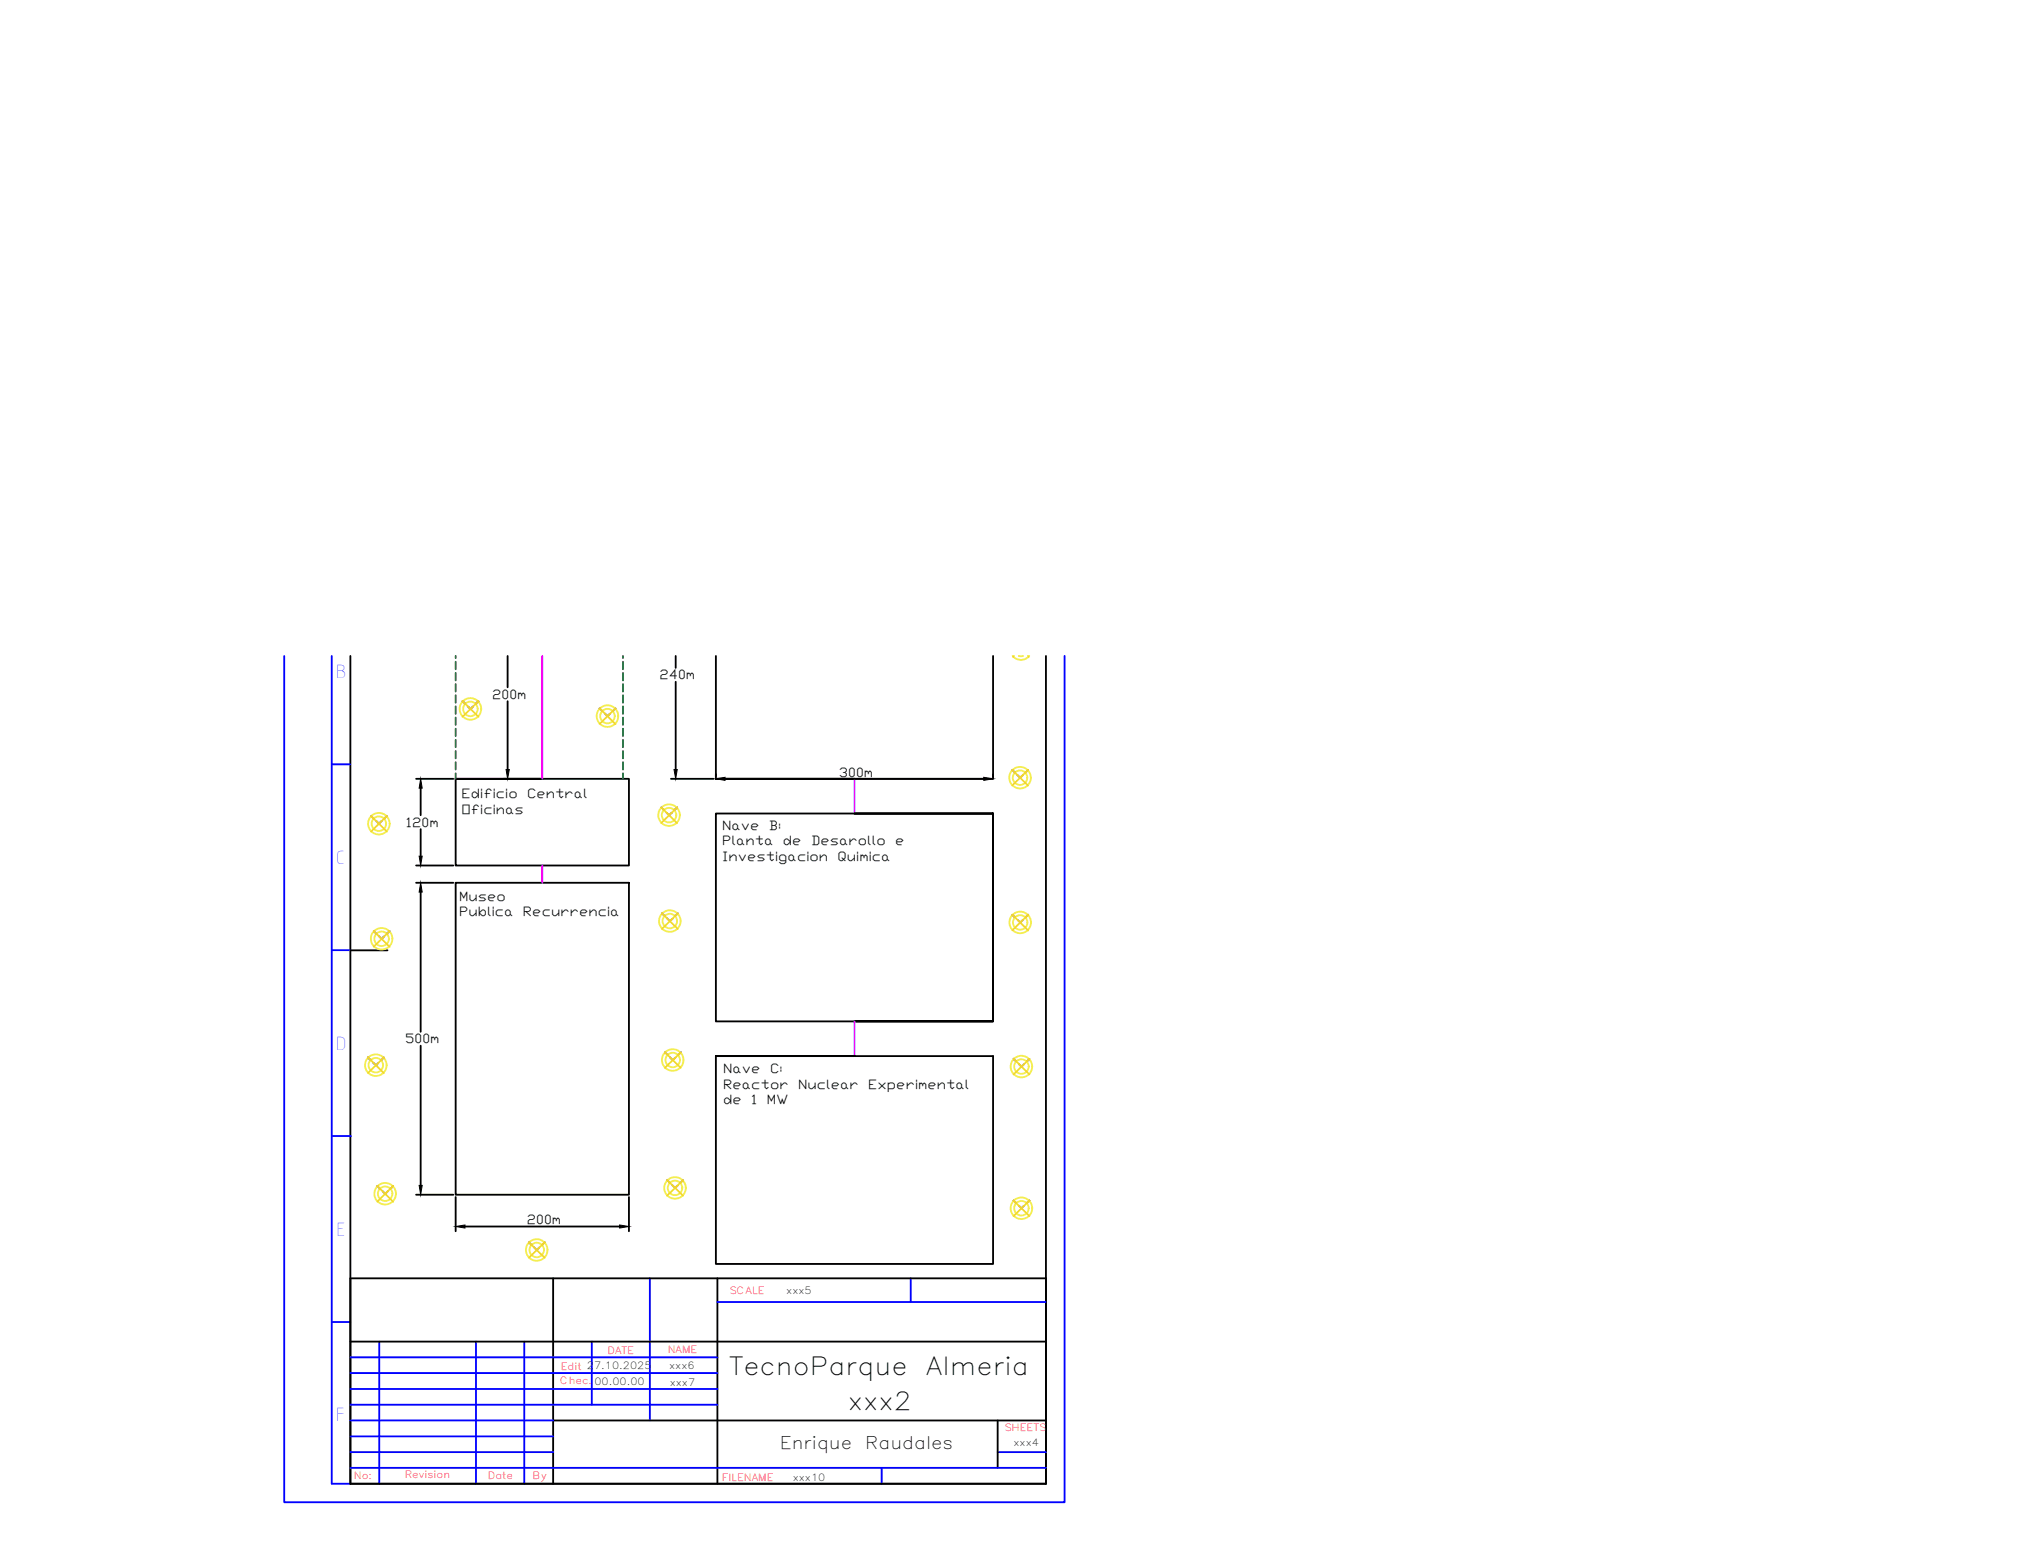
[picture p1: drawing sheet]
<svg xmlns="http://www.w3.org/2000/svg" width="279mm" height="216mm" viewBox="0 0 279 216" stroke-linecap="round" stroke-linejoin="round" font-family="sans-serif">
<!-- layer: 0 -->
<g fill="none" stroke="#000" stroke-width=".25">
<path d="M70.3 90.8v4.4M70.3 97.1v9.5M93.6 90.8v1.7M93.6 94.4v12.2M99.2 90.8v17.1M137.6 90.8v17.1h-38.4h19.2M57.6 107.9h5.2M57.6 119.9h5.2M58.3 109.1v3.8M58.3 114.8v3.8M63.1 107.9v12h24v-12h-24h12M69.7 107.9h5.1"/>
<path d="M92.9 107.9h5.9M100.4 107.9h35.9M118.4 112.7h19.2h-38.4v28.7h38.4v-28.7v28.7h-19.2M137.6 107.2v.3M57.6 122.3h5.2M58.3 123.5v19.4M63.1 122.3h24v43.2h-24zM58.3 144.8v19.4M99.2 146.3v28.7h38.4v-28.7h-38.4h19.2M57.6 165.5h5.2M63.1 165.8v4.7M64.4 169.9h21.4"/>
<path d="M87.1 165.8v4.7M48.5 205.5h96.4"/>
</g>
<!-- layer: 035 -->
<g fill="none" stroke="#00f" stroke-width=".25">
<path d="M39.4 90.8v117.2h108.1v-117.2M46 90.8v114.7h2.5M46 105.8h2.5M46 131.6h2.5M46.1 157.3h2.5M90 177v19.7M126.2 177v3.3M46 183.1h2.5M48.5 188h50.9M48.5 190.2h50.9M48.5 192.4h50.9M48.5 194.5h50.9"/>
<path d="M48.5 198.9h28.1M48.5 196.7h28.1M52.5 185.8v19.7M65.9 185.8v19.7M72.6 185.8v19.7M82 185.8v8.7M99.4 180.3h45.5M48.5 201.1h28.1M48.5 203.3h96.4M122.1 203.3v2.2M138.2 201.1h6.7"/>
</g>
<!-- layer: 07 -->
<path d="M48.5 90.8v114.7h96.4v-114.7M48.5 131.6h5.2M48.5 177h96.4M76.6 177v28.5M99.4 177v28.5M48.5 185.8h96.4M76.6 196.7h68.3M138.2 196.7v6.6" fill="none" stroke="#000" stroke-width=".25"/>
<!-- layer: 0 -->
<path d="M75.1 90.8v17.1M75.1 119.9v2.4M118.4 107.9v4.8M118.4 141.4v4.9" fill="none" stroke="#f0f" stroke-width=".25"/>
<path d="M58.3 107.9l.2 1.2h-.4zM58.1 118.6h.4l-.2 1.3zM70.1 106.6h.4l-.2 1.3zM93.4 106.6h.4l-.2 1.3zM99.2 107.9l1.2-.3v.5zM136.3 107.6l1.3 .3-1.3 .2zM58.3 122.3l.2 1.2h-.4zM58.1 164.2h.4l-.2 1.3zM63.1 169.9l1.3-.3v.5zM85.8 169.6l1.3 .3-1.3 .2z" fill="#000" stroke="#000" stroke-width=".14"/>
<g fill="none" stroke="#136734" stroke-width=".25">
<path d="M63.1 90.8v.3M63.1 91.6v1.1M63.1 93.2v1M63.1 94.7v1.1M63.1 96.3v1M63.1 97.8v1.1M63.1 99.4v1M64.1 97.1l.3 .3M64.8 97.8l.4 .4 .3-.4M66.3 97.1l-.4 .4M83.1 98.1l.3 .4M83.8 98.8l.4 .4 .3-.4"/>
<path d="M85.3 98.1l-.4 .4M86.3 90.8v.3M86.3 91.6v1.1M86.3 93.2v1M86.3 94.7v1.1M86.3 96.3v1M86.3 97.8v1.1M86.3 99.4v1M51.4 113l.4 .4M52.1 113.7l.4 .4 .4-.4M53.6 113l-.4 .4M63.1 100.9v1"/>
<path d="M63.1 102.5v1M63.1 104v1M63.1 105.6v1M63.1 107.1v.8M86.3 100.9v1M86.3 102.5v1M86.3 104v1M86.3 105.6v1M86.3 107.1v.8M91.6 111.8l.4 .4M92.3 112.5l.4 .4 .4-.4M93.8 111.8l-.4 .4"/>
<path d="M140.2 106.6l.4 .4M140.9 107.4l.4 .3 .4-.3M142.4 106.6l-.4 .4M51.8 128.9l.3 .4M52.5 129.7l.4 .3 .3-.3M54 128.9l-.4 .4M91.7 126.5l.4 .3M92.4 127.2l.4 .4 .4-.4M93.9 126.5l-.4 .3M140.2 126.7l.4 .3M141 127.4l.3 .4 .4-.4M142.4 126.7l-.3 .3"/>
<path d="M51 146.4l.3 .4M51.7 147.2l.4 .3 .3-.3M53.2 146.4l-.4 .4M92.1 145.7l.4 .4M92.8 146.4l.4 .4 .4-.4M94.3 145.7l-.4 .4M140.4 146.6l.4 .4M141.1 147.4l.4 .3 .4-.3M142.6 146.6l-.4 .4M52.3 164.2l.3 .4M53 165l.4 .3 .3-.3M54.5 164.2l-.4 .4"/>
<path d="M73.3 172l.3 .4M74 172.8l.4 .3 .3-.3M75.5 172l-.4 .4M92.4 163.4l.4 .4M93.1 164.1l.4 .4 .4-.3M94.6 163.4l-.4 .4M140.4 166.3l.4 .3M141.1 167l.4 .3 .4-.3M142.6 166.3l-.4 .3"/>
</g>
<g fill="none" stroke="#f4ee51" stroke-width=".25">
<path d="M140.3 90.8a1.48 1.48 0 0 0 2.3 0M141.1 90.8h.6"/>
<circle cx="65.2" cy="98.2" r="1.49"/>
<circle cx="65.2" cy="98.2" r="1.01"/>
<circle cx="84.1" cy="99.2" r="1.49"/>
<circle cx="84.1" cy="99.2" r="1.01"/>
<circle cx="52.5" cy="114.1" r="1.49"/>
<circle cx="52.5" cy="114.1" r="1.01"/>
<circle cx="92.7" cy="112.9" r="1.49"/>
<circle cx="92.7" cy="112.9" r="1.01"/>
<circle cx="141.3" cy="107.7" r="1.49"/>
<circle cx="141.3" cy="107.7" r="1.01"/>
<circle cx="52.9" cy="130" r="1.49"/>
<circle cx="52.9" cy="130" r="1.01"/>
<circle cx="92.8" cy="127.6" r="1.49"/>
<circle cx="92.8" cy="127.6" r="1.01"/>
<circle cx="141.3" cy="127.7" r="1.49"/>
<circle cx="141.3" cy="127.7" r="1.01"/>
<circle cx="52.1" cy="147.5" r="1.49"/>
<circle cx="52.1" cy="147.5" r="1.01"/>
<circle cx="93.2" cy="146.8" r="1.49"/>
<circle cx="93.2" cy="146.8" r="1.01"/>
<circle cx="141.5" cy="147.7" r="1.49"/>
<circle cx="141.5" cy="147.7" r="1.01"/>
<circle cx="53.4" cy="165.3" r="1.49"/>
<circle cx="53.4" cy="165.3" r="1.01"/>
<circle cx="74.3" cy="173.1" r="1.49"/>
<circle cx="74.3" cy="173.1" r="1.01"/>
<circle cx="93.5" cy="164.5" r="1.49"/>
<circle cx="93.5" cy="164.5" r="1.01"/>
<circle cx="141.5" cy="167.3" r="1.49"/>
<circle cx="141.5" cy="167.3" r="1.01"/>
</g>
<g fill="none" stroke="#f8d731" stroke-width=".25">
<path d="M64.1 97.1l2.2 2.2M66.3 97.1l-2.2 2.2M83.1 98.1l2.2 2.2M85.3 98.1l-2.2 2.2M140.5 90.8l-.2 .2M142.4 90.8l.1 .2M51.4 113l2.2 2.2M53.6 113l-2.2 2.2M91.6 111.8l2.2 2.2M93.8 111.8l-2.2 2.2M140.2 106.6l2.2 2.2M142.4 106.6l-2.2 2.2"/>
<path d="M51.8 128.9l2.2 2.2M54 128.9l-2.2 2.2M91.7 126.5l2.2 2.1M93.9 126.5l-2.2 2.1M140.2 126.7l2.2 2.2M142.4 126.7l-2.2 2.1M51 146.4l2.2 2.2M53.2 146.4l-2.2 2.2M92.1 145.7l2.2 2.2M94.3 145.7l-2.2 2.2M140.4 146.6l2.2 2.2M142.6 146.6l-2.2 2.2"/>
<path d="M52.3 164.2l2.2 2.2M54.5 164.2l-2.2 2.2M73.3 172l2.2 2.2M75.5 172l-2.2 2.2M92.4 163.4l2.2 2.2M94.6 163.4l-2.2 2.2M140.4 166.3l2.2 2.1M142.6 166.3l-2.2 2.1"/>
</g>
<g font-size="3.5">
<text x="101" y="190.5">TecnoParque</text>
<text x="128.3" y="190.5">Almeria</text>
<text x="117.5" y="195.3">xxx2</text>
</g>
<g font-size="2.8" fill="#00f">
<text x="46.5" y="93.9">B</text>
<text x="46.5" y="119.6">C</text>
<text x="46.5" y="145.4">D</text>
<text x="46.6" y="171.1">E</text>
<text x="46.5" y="196.8">F</text>
</g>
<g font-size="2.4">
<text x="108" y="200.6">Enrique</text>
<text x="119.9" y="200.6">Raudales</text>
</g>
<g font-size="1.8">
<text x="91.3" y="94.1">240m</text>
<text x="68.2" y="96.8">200m</text>
<text x="116.2" y="107.5">300m</text>
<text x="63.9" y="110.5">Edificio</text>
<text x="63.9" y="112.7">Oficinas</text>
<text x="73" y="110.5">Central</text>
<text x="56.2" y="114.5">120m</text>
<text x="100" y="114.9">Nave</text>
<text x="100" y="117.1">Planta</text>
<text x="100" y="119.2">Investigacion</text>
<text x="106.5" y="114.9">B:</text>
<text x="108.5" y="117.1">de</text>
<text x="112.3" y="117.1">Desarollo</text>
<text x="116" y="119.2">Quimica</text>
<text x="124" y="117.1">e</text>
<text x="63.6" y="124.7">Museo</text>
<text x="63.6" y="126.9">Publica</text>
<text x="72.4" y="126.9">Recurrencia</text>
<text x="56.1" y="144.5">500m</text>
<text x="100.2" y="148.6">Nave</text>
<text x="106.7" y="148.6">C:</text>
<text x="100.2" y="150.8">Reactor</text>
<text x="100.2" y="152.9">de</text>
<text x="104.1" y="152.9">1</text>
<text x="106.2" y="152.9">MW</text>
<text x="110.6" y="150.8">Nuclear</text>
<text x="120.3" y="150.8">Experimental</text>
<text x="73" y="169.5">200m</text>
</g>
<g font-size="1.4" fill="#f00">
<text x="101" y="179.1">SCALE</text>
<text x="77.6" y="191.7">Chec.</text>
<text x="77.7" y="189.7">Edit 27.10.2025</text>
<text x="84.2" y="187.5">DATE</text>
<text x="92.5" y="187.4">NAME</text>
<text x="139.1" y="198.2">SHEETS</text>
<text x="49" y="204.9">No:</text>
<text x="56.1" y="204.7">Revision</text>
<text x="67.6" y="204.8">Date</text>
<text x="73.7" y="204.8">By</text>
<text x="100" y="205.2">FILENAME</text>
</g>
<g font-size="1.4">
<text x="108.9" y="179.2">xxx5</text>
<text x="82.3" y="191.8">00.00.00</text>
<text x="92.7" y="189.6">xxx6</text>
<text x="92.8" y="191.9">xxx7</text>
<text x="140.4" y="200.3">xxx4</text>
<text x="109.8" y="205.1">xxx10</text>
</g>
</svg>
